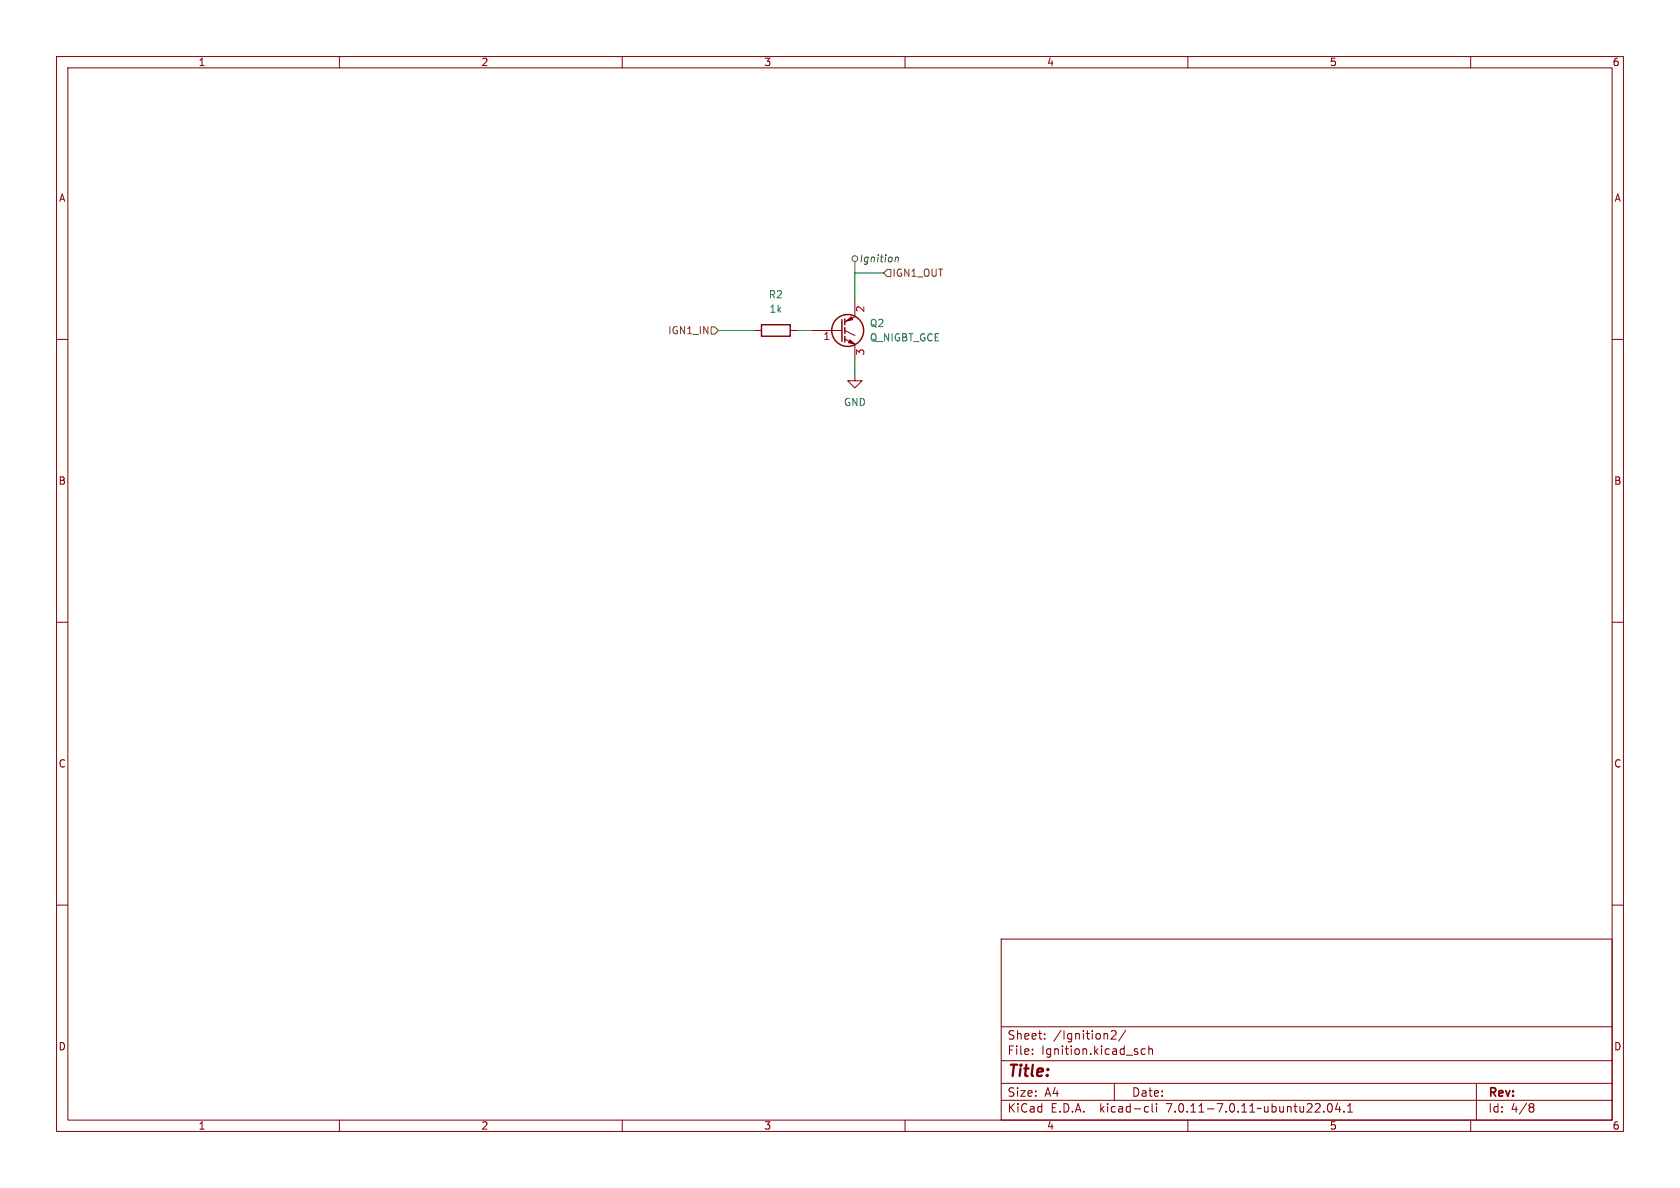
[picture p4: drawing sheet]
<svg xmlns="http://www.w3.org/2000/svg" width="297mm" height="210mm" viewBox="0 0 297 210" stroke-linecap="round" stroke-linejoin="round" font-family="sans-serif">
<g fill="none" stroke="#840000" stroke-width=".18">
<path d="M10 10h277v190h-277zM12 12h273v186h-273zM60 10v2M110 10v2M160 10v2M210 10v2M260 10v2M10 60h2M133.3 58.4h1.3M139.7 58.4h1.3M143.5 58.4h5.3M149.4 59.9l1.7 .9"/>
<path d="M149.4 58.4l1.7 .9M151.1 56l-1.7 .9M151.1 53.3v2.6M285 60h2M151.1 66v1.3h1.3l-1.3 1.3-1.2-1.3h1.2M151.1 61v2.5M10 110h2M285 110h2M10 160h2M285 160h2M177 166h108v32h-108zM60 198v2"/>
<path d="M110 198v2M160 198v2M177 194.5h108M177 191.5h108M177 187.5h108M177 181.5h108M182.5 186.3v.1M182.5 185.5v.1M184.7 183.6v.1M184.7 182.8v.1M196.5 182.3l.5-.1 .2 .1 .1 .3-.9 1.1h.9M197 191.5v3"/>
<path d="M199 182.1l-1.3 2M202.5 185.5l-.5-.1-.3 .3v.4l.2 .2h.6M202.6 195.6l.4 .1M203 196.5l-.4 .1M203.1 185.5l.2-.1 .4 .1v.9M203.1 184.9v1.5M203.7 195.1v1.3l.2 .2M204.5 195.1v.1M204.5 195.6v1M210 198v2M234 196.5v.1M234.9 195.2l.1-.1a.81 .81 0 0 1 .6 .6 .81 .81 0 0 1-.3 .8l-.1 .1a.81 .81 0 0 1-.6-.6 .81 .81 0 0 1 .3-.8z"/>
<path d="M236.5 195l-.4 1.1h.9M236.8 195.6v1M237.6 196.5v.1M238.2 196.6h.9M238.2 195.5l.5-.4v1.5M260 198v2M261 191.5v6.5M270.6 195.1h.3l.3 .3-.3 .3M270.6 195.7h.3M270.9 195.7l.2 .2 .1 .4-.3 .3h-.3"/>
</g>
<g fill="none" stroke="#840000" stroke-width=".25">
<path d="M134.6 57.4h5.1v2h-5.1zM148.8 56.5v3.8M149.4 56.4v1M149.4 57.9v1M149.4 59.4v1.1"/>
<circle cx="149.9" cy="58.4" r="2.82"/>
</g>
<g fill="#840000" stroke="#840000" stroke-width=".18">
<path d="M150.2 60.1l.9 .7-1.1-.2z"/>
<path d="M149.6 56.8l.9-.8 .2 .5z"/>
</g>
<g fill="none" stroke="#484848" stroke-width=".18">
<path d="M151.1 46.2v2.1M158.3 45.6l.2-.1h.3v.8M158.3 45.5l-.1 .8"/>
<circle cx="151.1" cy="45.7" r=".51"/>
</g>
<path d="M125.7 57.8h.7l.6 .6-.6 .7h-.7zM156.8 47.6h.7v1.3h-.7l-.6-.6z" fill="none" stroke="#725600" stroke-width=".18"/>
<path d="M127 58.4h6.3M141 58.4h2.5M156.2 48.3h-5.1v5M151.1 63.5v2.5" fill="none" stroke="#009600" stroke-width=".18"/>
<text font-size="2.8" fill="#840000" x="178" y="190.9">Title:</text>
<g font-size="2.1" fill="#840000">
<text x="178" y="184">Sheet:</text>
<text x="186.2" y="184">/Ignition2/</text>
<text x="178" y="186.7">File:</text>
<text x="184.1" y="186.7">Ignition.kicad_sch</text>
<text x="178" y="196.9">KiCad</text>
<text x="178" y="194.1">Size:</text>
<text x="184.7" y="194.1">A4</text>
<text x="185.7" y="196.9">E.D.A.</text>
<text x="194.6" y="196.9">kicad-cli</text>
<text x="200" y="194.1">Date:</text>
<text x="206.5" y="196.9">7.0.11-7.0.11~ubuntu22.04.1</text>
<text x="263" y="194.3">Rev:</text>
<text x="263" y="196.9">Id:</text>
<text x="267.1" y="196.9">4/8</text>
</g>
<g font-size="1.8" fill="#840000">
<text x="35" y="11.9">1</text>
<text x="85" y="11.9">2</text>
<text x="135" y="11.9">3</text>
<text x="185" y="11.9">4</text>
<text x="235" y="11.9">5</text>
<text x="285" y="11.9">6</text>
<text x="10.3" y="35.9">A</text>
<text x="285.3" y="35.9">A</text>
<text x="10.3" y="85.9">B</text>
<text x="285.3" y="85.9">B</text>
<text x="10.3" y="135.9">C</text>
<text x="285.3" y="135.9">C</text>
<text x="10.3" y="185.9">D</text>
<text x="285.3" y="185.9">D</text>
<text x="35" y="199.9">1</text>
<text x="85" y="199.9">2</text>
<text x="135" y="199.9">3</text>
<text x="185" y="199.9">4</text>
<text x="235" y="199.9">5</text>
<text x="285" y="199.9">6</text>
</g>
<text font-size="1.8" fill="#484848" x="151.8" y="46.6">Ignition</text>
<g font-size="1.8" fill="#006464">
<text x="135.8" y="52.9">R2</text>
<text x="135.9" y="55.5">1k</text>
<text x="153.7" y="58">Q2</text>
<text x="153.7" y="60.6">Q_NIGBT_GCE</text>
<text x="149.1" y="72">GND</text>
</g>
<g font-size="1.8" fill="#725600">
<text x="157.7" y="49.1">IGN1_OUT</text>
<text x="118" y="59.3">IGN1_IN</text>
</g>
<g font-size="1.8" fill="#a90000">
<text x="153.1" y="55.3" transform="rotate(-90 153.1 55.3)">2</text>
<text x="145.5" y="60.4">1</text>
<text x="153.1" y="62.9" transform="rotate(-90 153.1 62.9)">3</text>
</g>
</svg>
